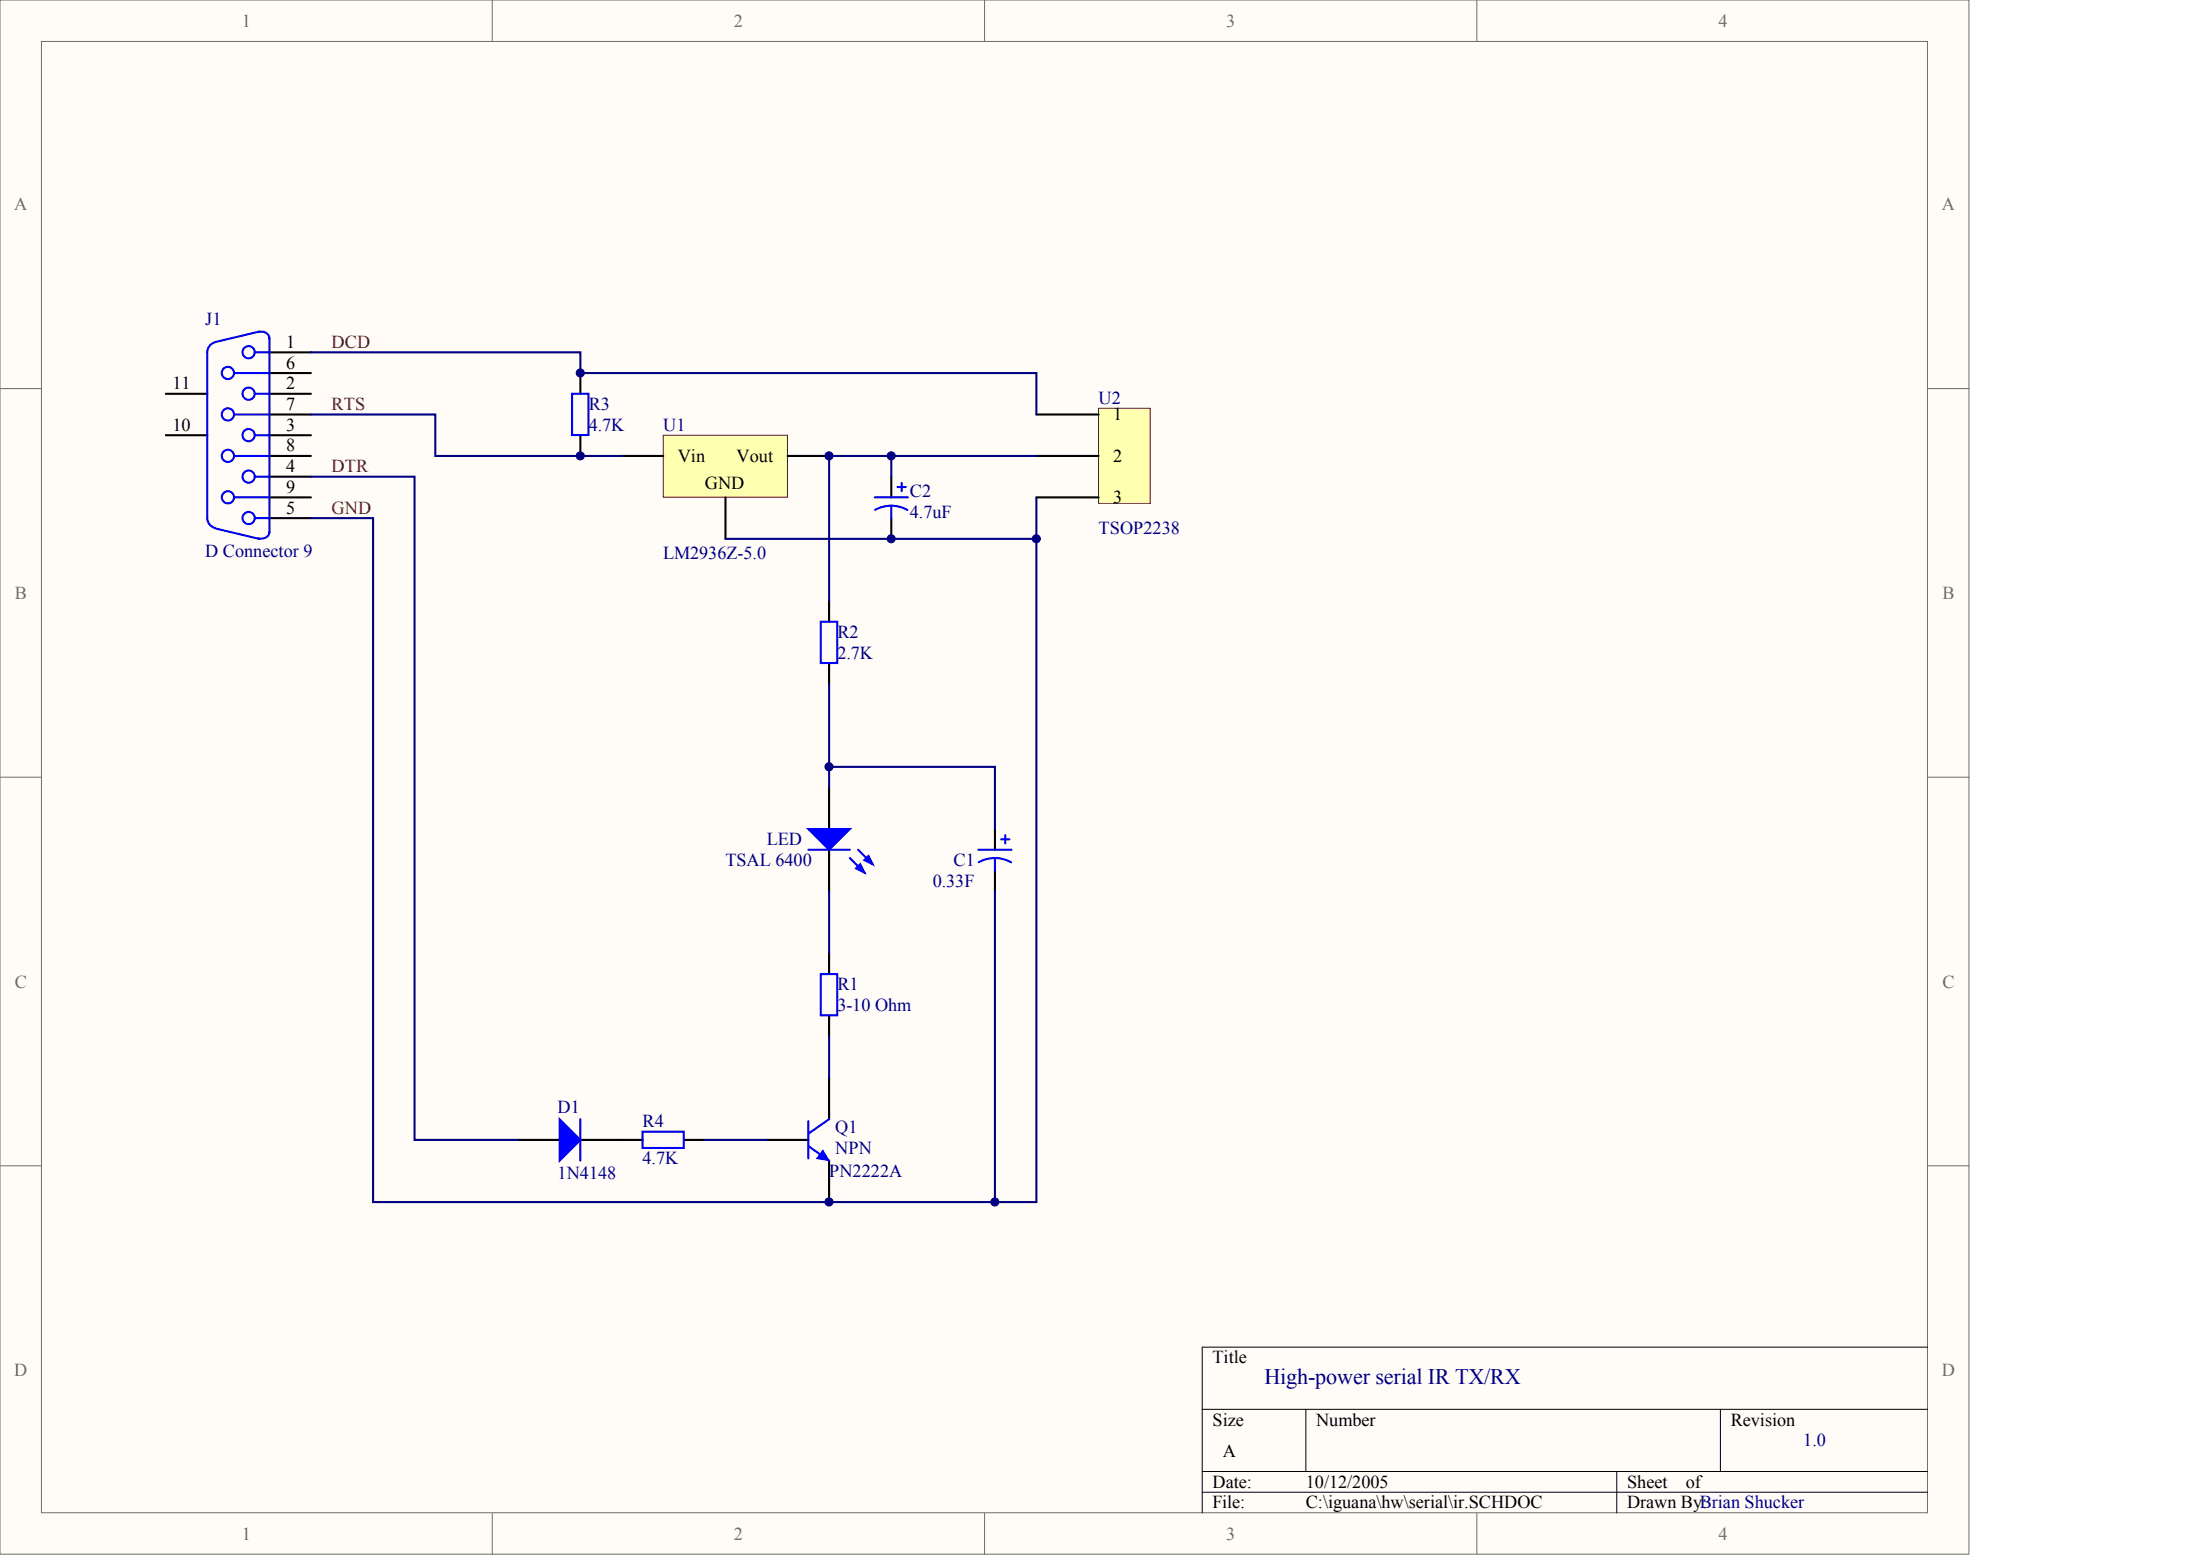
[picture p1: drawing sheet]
<svg xmlns="http://www.w3.org/2000/svg" width="840mm" height="594mm" viewBox="0 0 840 594" stroke-linecap="round" stroke-linejoin="round" font-family="sans-serif">
<g fill="#fffcf8" stroke="#716f64" stroke-width=".38">
<path d="M0 0h751.4v593h-751.4z"/>
<path d="M15.8 15.8h719.8v561.4h-719.8z"/>
</g>
<path d="M187.9 0v15.8M375.8 0v15.8M563.6 0v15.8M0 148.3h15.8M735.7 148.3h15.8M0 296.5h15.8M735.7 296.5h15.8M0 444.8h15.8M735.7 444.8h15.8M187.9 577.3v15.8M375.8 577.3v15.8M563.6 577.3v15.8" fill="none" stroke="#716f64" stroke-width=".38"/>
<path d="M735.7 514h-276.9v63.3M458.8 537.7h276.9M498.4 537.7v23.8M656.6 537.7v23.8M458.8 561.5h276.9M458.8 569.4h276.9M617 561.5v15.8" fill="none" stroke="#000" stroke-width=".38"/>
<g fill="none" stroke="#00f" stroke-width=".79">
<path d="M82 130.6a3.9 3.9 0 0 0-2.9 3.8v63.3a3.9 3.9 0 0 0 2.9 3.7M97.3 134.4h5.5M98.5 126.7a3.2 3.2 0 0 1 4.2 2.4M98.9 126.5l-16.6 4M102.8 128.9v74.3M89.4 142.3h13.4M89.4 158.2h13.4M97.3 150.3h5.5M89.4 174h13.4M97.3 166.1h5.5M89.4 189.8h13.4M97.3 181.9h5.5"/>
<path d="M97.3 197.7h5.5M82.3 201.7l16.6 3.9M102.7 203a2.74 2.74 0 0 1-3.5 2.5l-.7-.1M308.5 324.2h15.8M324.3 327.4l5.6 5.5M327.5 324.2l5.5 5.6M308.5 437.3l7.9 5.5M308.5 427.8v14.2M316.4 427l-7.9 5.6"/>
<circle cx="94.9" cy="134.4" r="2.33"/>
<circle cx="87" cy="158.1" r="2.33"/>
<circle cx="87" cy="142.3" r="2.33"/>
<circle cx="94.9" cy="150.2" r="2.33"/>
<circle cx="87" cy="173.9" r="2.33"/>
<circle cx="94.9" cy="166" r="2.33"/>
<circle cx="87" cy="189.8" r="2.33"/>
<circle cx="94.9" cy="181.8" r="2.33"/>
<circle cx="94.9" cy="197.7" r="2.33"/>
</g>
<g fill="none" stroke="#000" stroke-width=".79">
<path d="M102.8 134.4h15.9M63.3 150.3h15.8M102.8 150.3h15.9M102.8 142.3h15.9M102.8 158.2h15.9M63.3 166.1h15.8M102.8 166.1h15.9M102.8 174h15.9M102.8 181.9h15.9M102.8 197.7h15.9M102.8 189.8h15.9M316.4 300.5v15.8"/>
<path d="M316.4 324.2v15.8M316.4 411.2v15.8M292.7 434.9h15.8M316.4 442.8v15.9"/>
</g>
<g fill="#00f" stroke="#00f" stroke-width=".79">
<path d="M308.5 316.3h15.8l-7.9 7.9z"/>
<path d="M326.7 331.3l1.6-1.5 1.6 3.1z"/>
<path d="M329.9 328.2l1.6-1.6 1.5 3.2z"/>
</g>
<path d="M314 438.9l2.4 3.9-4.7-.8z" fill="#00f" stroke="#00f" stroke-width=".38"/>
<path d="M253.1 166.1h47.4v23.6h-47.4z" fill="#ffffb0" stroke="#800000" stroke-width=".38"/>
<g fill="none" stroke="#000" stroke-width=".79">
<path d="M221.5 142.3v8M221.5 166.1v7.9M237.3 174h15.8M300.6 174h15.8M276.9 189.8v15.8M340.2 181.9v7.9M340.2 197.7v7.9M316.4 229.3v7.9M316.4 253.1v7.9M379.7 316.3v7.9M379.7 332.1v7.9M316.4 363.8v7.9"/>
<path d="M316.4 387.5v7.9M197.8 434.9h15.8M221.5 434.9h15.8"/>
</g>
<g fill="none" stroke="#00f" stroke-width=".79">
<path d="M218.3 150.3h6.3v15.7h-6.3zM333.8 189.8h12.7M340.2 193a12.6 12.6 0 0 1 6.1 1.6M340.2 193a12.6 12.6 0 0 0-6.2 1.5M340.2 193v4.7M342.5 185.8h3.2M344.1 184.3v3.1M313.3 237.2h6.2v15.8h-6.2zM383.7 318.7v3.2M373.4 324.2h12.6M379.7 327.4a12.6 12.6 0 0 1 6.2 1.6M379.7 327.4a12.6 12.6 0 0 0-6.2 1.6"/>
<path d="M379.7 327.4v4.7M382.1 320.3h3.1M313.3 371.7h6.2v15.7h-6.2zM221.5 427v15.8"/>
</g>
<path d="M213.6 427l7.9 7.9-7.9 7.9z" fill="#00f" stroke="#00f" stroke-width=".79"/>
<path d="M395.5 189.8v15.8h-118.6" fill="none" stroke="#000080" stroke-width=".79"/>
<path d="M419.3 155.8h19.7v36.3h-19.7z" fill="#ffffb0" stroke="#800000" stroke-width=".38"/>
<path d="M395.5 158.2h23.8M395.5 174h23.8M395.5 189.8h23.8M237.3 434.9h7.9M261 434.9h8" fill="none" stroke="#000" stroke-width=".79"/>
<path d="M118.7 134.4h102.8v7.9h174v15.9M118.7 158.2h47.4v15.8h71.2M340.2 174v7.9M395.5 174h-79.1v55.3M118.7 181.9h39.5v253h39.6M118.7 197.7h23.7v261h237.3v-118.7M395.5 205.6v253.1h-15.8M316.4 261v39.5M316.4 292.6h63.3v23.7M316.4 340v23.8M316.4 395.4v15.8M269 434.9h23.7" fill="none" stroke="#000080" stroke-width=".79"/>
<path d="M245.2 431.8h15.8v6.2h-15.8z" fill="none" stroke="#00f" stroke-width=".79"/>
<g fill="#000080" stroke="#000080" stroke-width=".38">
<circle cx="221.5" cy="173.9" r="1.54"/>
<circle cx="221.5" cy="142.3" r="1.54"/>
<circle cx="316.4" cy="458.6" r="1.54"/>
<circle cx="316.4" cy="292.6" r="1.54"/>
<circle cx="316.4" cy="173.9" r="1.54"/>
<circle cx="340.1" cy="205.6" r="1.54"/>
<circle cx="340.1" cy="173.9" r="1.54"/>
<circle cx="379.7" cy="458.6" r="1.54"/>
<circle cx="395.5" cy="205.6" r="1.54"/>
</g>
<text font-size="8.5" fill="#000080" x="482.5" y="528">High-power serial IR TX/RX</text>
<g font-size="7" fill="#716f64">
<text x="92.2" y="10.2">1</text>
<text x="280.1" y="10.2">2</text>
<text x="468" y="10.2">3</text>
<text x="655.9" y="10.2">4</text>
<text x="5.4" y="80.3">A</text>
<text x="741.1" y="80.3">A</text>
<text x="5.6" y="228.6">B</text>
<text x="741.3" y="228.6">B</text>
<text x="5.6" y="376.8">C</text>
<text x="741.3" y="376.8">C</text>
<text x="5.4" y="525.1">D</text>
<text x="741.1" y="525.1">D</text>
<text x="92.2" y="587.4">1</text>
<text x="280.1" y="587.4">2</text>
<text x="468" y="587.4">3</text>
<text x="655.9" y="587.4">4</text>
</g>
<g font-size="7" fill="#000080">
<text x="78.3" y="124">J1</text>
<text x="419.3" y="154.1">U2</text>
<text x="224.7" y="156.5">R3</text>
<text x="224.7" y="164.4">4.7K</text>
<text x="253.1" y="164.4">U1</text>
<text x="347.3" y="189.7">C2</text>
<text x="347.3" y="197.6">4.7uF</text>
<text x="419.3" y="203.9">TSOP2238</text>
<text x="78.3" y="212.6">D Connector 9</text>
<text x="253.1" y="213.4">LM2936Z-5.0</text>
<text x="319.6" y="243.4">R2</text>
<text x="319.6" y="251.3">2.7K</text>
<text x="292.7" y="322.5">LED</text>
<text x="276.9" y="330.4">TSAL 6400</text>
<text x="363.9" y="330.4">C1</text>
<text x="356" y="338.3">0.33F</text>
<text x="319.6" y="377.9">R1</text>
<text x="319.6" y="385.8">3-10 Ohm</text>
<text x="212.8" y="424.5">D1</text>
<text x="245.2" y="430.1">R4</text>
<text x="318.8" y="432.4">Q1</text>
<text x="318.8" y="440.3">NPN</text>
<text x="212.8" y="449.8">1N4148</text>
<text x="245.2" y="444.3">4.7K</text>
<text x="316.4" y="449">PN2222A</text>
<text x="688.2" y="551.8">1.0</text>
</g>
<g font-size="7">
<text x="109.2" y="132.7">1</text>
<text x="109.2" y="140.6">6</text>
<text x="65.8" y="148.5">11</text>
<text x="109.2" y="148.5">2</text>
<text x="109.2" y="156.5">7</text>
<text x="424.8" y="160.4">1</text>
<text x="65.8" y="164.4">10</text>
<text x="109.2" y="164.4">3</text>
<text x="109.2" y="172.3">8</text>
<text x="258.7" y="176.2">Vin</text>
<text x="281.1" y="176.2">Vout</text>
<text x="424.8" y="176.2">2</text>
<text x="109.2" y="180.2">4</text>
<text x="109.2" y="188.1">9</text>
<text x="269" y="186.5">GND</text>
<text x="109.2" y="196">5</text>
<text x="424.8" y="192">3</text>
<text x="462.8" y="520.2">Title</text>
<text x="462.8" y="543.9">Size</text>
<text x="502.3" y="543.9">Number</text>
<text x="660.5" y="543.9">Revision</text>
<text x="466.7" y="555.8">A</text>
<text x="462.8" y="567.7">Date:</text>
<text x="498.4" y="567.7">10/12/2005</text>
<text x="621" y="567.7">Sheet</text>
<text x="643.3" y="567.7">of</text>
<text x="462.8" y="575.6">File:</text>
<text x="498.4" y="575.6">C:\iguana\hw\serial\ir.SCHDOC</text>
<text x="621" y="575.6">Drawn ByBrian Shucker</text>
<text x="649.6" y="575.6">:</text>
</g>
<g font-size="7" fill="#800000">
<text x="126.6" y="132.7">DCD</text>
<text x="126.6" y="156.5">RTS</text>
<text x="126.6" y="180.2">DTR</text>
<text x="126.6" y="196">GND</text>
</g>
</svg>
